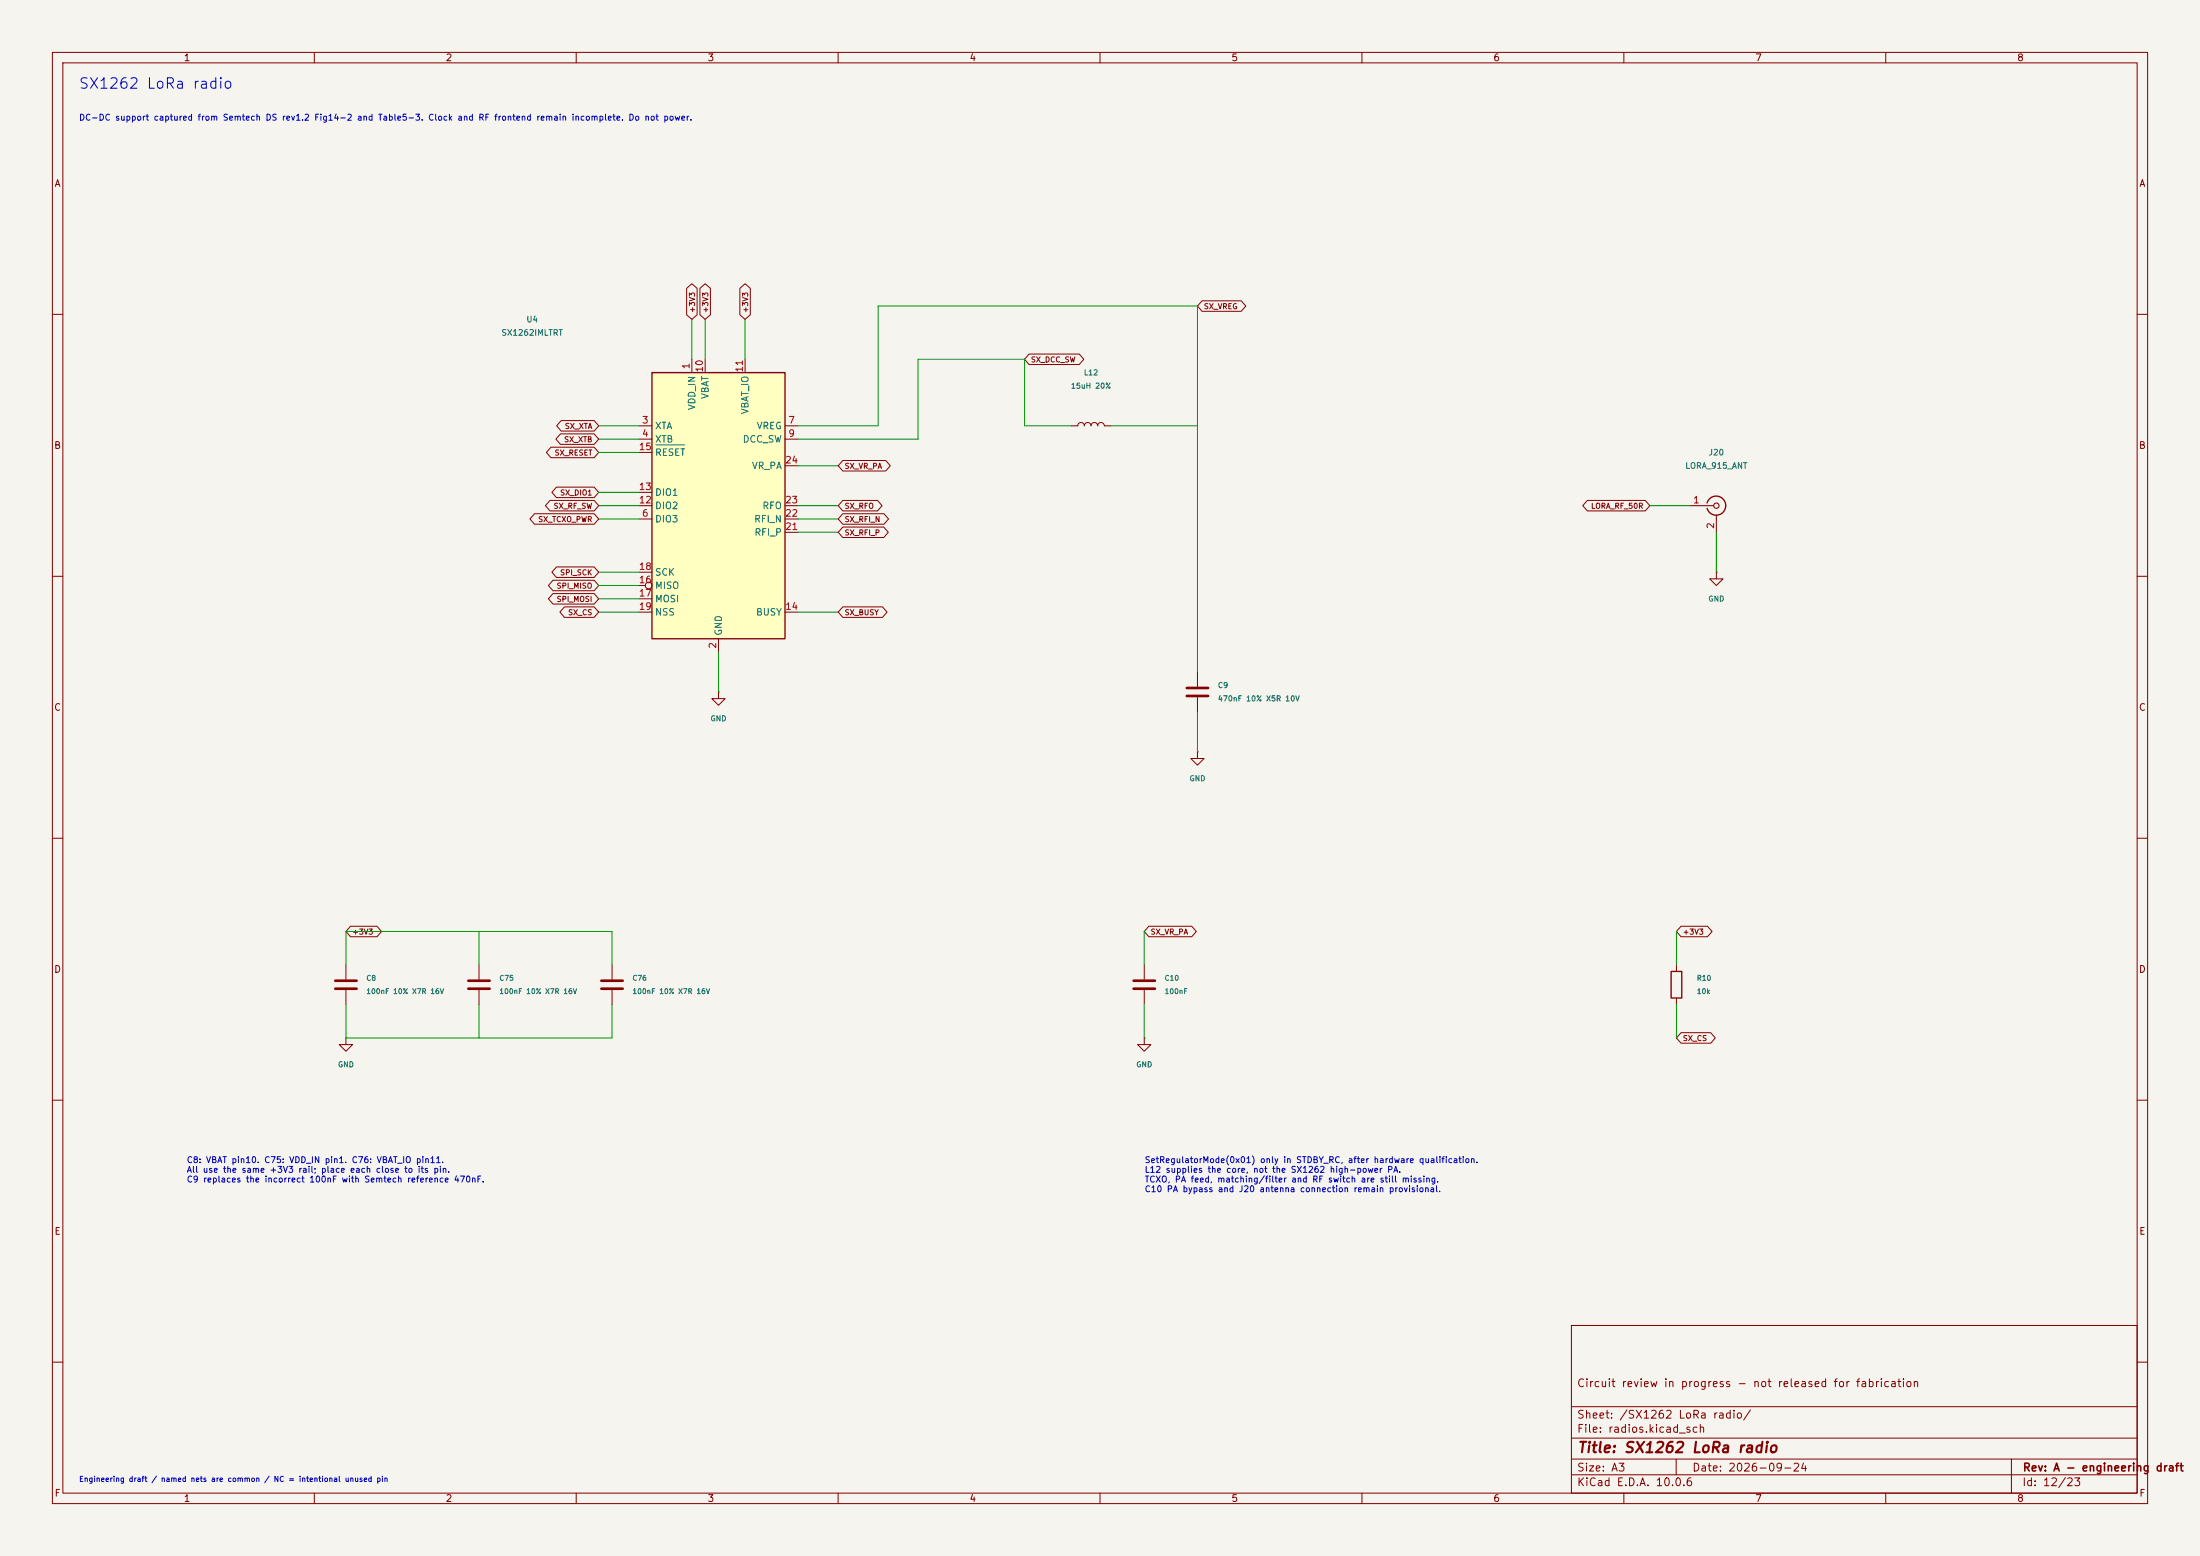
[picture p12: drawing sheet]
(kicad_sch
 (version 20250114)
 (generator "eeschema")
 (paper "A3")
 (title_block
  (title "SX1262 LoRa radio")
  (date "2026-09-24")
  (rev "A - engineering draft")
  (comment 1 "Circuit review in progress - not released for fabrication"))
 (lib_symbols
  (symbol "RF:SX1262IMLTRT" (exclude_from_sim no) (in_bom yes) (on_board yes)
   (in_pos_files yes)
   (duplicate_pin_numbers_are_jumpers no)
   (property "Reference" "U" (at 13.97 24.13 0) (show_name no) (do_not_autoplace no) (effects (font (size 1.27 1.27)) (justify left)))
   (property "Value" "SX1262IMLTRT" (at 13.97 21.59 0) (show_name no) (do_not_autoplace no) (effects (font (size 1.27 1.27)) (justify left)))
   (property "Footprint" "Package_DFN_QFN:QFN-24-1EP_4x4mm_P0.5mm_EP2.6x2.6mm" (at 1.27 -31.75 0) (show_name no) (do_not_autoplace no) (hide yes) (effects (font (size 1.27 1.27))))
   (property "Datasheet" "https://semtech.file.force.com/sfc/dist/version/download/?oid=00DE0000000JelG&ids=0682R00000IjPWSQA3&d=%2Fa%2F2R000000Un7F%2FyT.fKdAr9ZAo3cJLc4F2cBdUsMftpT2vsOICP7NmvMo" (at 1.27 -29.21 0) (show_name no) (do_not_autoplace no) (hide yes) (effects (font (size 1.27 1.27))))
   (property "Description" "150 MHz to 960 MHz Low Power Long Range Transceiver, 22dBm output power, spreading factor from 5 to 12, LoRA, QFN-24" (at 0 0 0) (show_name no) (do_not_autoplace no) (hide yes) (effects (font (size 1.27 1.27))))
   (symbol "SX1262IMLTRT_0_1"
    (rectangle (start -12.7 25.4) (end 12.7 -25.4) (stroke (width 0.254) (type default)) (fill (type background))))
   (symbol "SX1262IMLTRT_1_1"
    (pin power_in line (at -5.08 27.94 270) (length 2.54) (name "VDD_IN" (effects (font (size 1.27 1.27)))) (number "1" (effects (font (size 1.27 1.27)))))
    (pin power_in line (at 0 -27.94 90) (length 2.54) (name "GND" (effects (font (size 1.27 1.27)))) (number "2" (effects (font (size 1.27 1.27)))))
    (pin bidirectional line (at -15.24 15.24 0) (length 2.54) (name "XTA" (effects (font (size 1.27 1.27)))) (number "3" (effects (font (size 1.27 1.27)))))
    (pin bidirectional line (at -15.24 12.7 0) (length 2.54) (name "XTB" (effects (font (size 1.27 1.27)))) (number "4" (effects (font (size 1.27 1.27)))))
    (pin passive line (at 0 -27.94 90) (length 2.54) (hide yes) (name "GND" (effects (font (size 1.27 1.27)))) (number "5" (effects (font (size 1.27 1.27)))))
    (pin bidirectional line (at -15.24 -2.54 0) (length 2.54) (name "DIO3" (effects (font (size 1.27 1.27)))) (number "6" (effects (font (size 1.27 1.27)))))
    (pin power_out line (at 15.24 15.24 180) (length 2.54) (name "VREG" (effects (font (size 1.27 1.27)))) (number "7" (effects (font (size 1.27 1.27)))))
    (pin passive line (at 0 -27.94 90) (length 2.54) (hide yes) (name "GND" (effects (font (size 1.27 1.27)))) (number "8" (effects (font (size 1.27 1.27)))))
    (pin power_out line (at 15.24 12.7 180) (length 2.54) (name "DCC_SW" (effects (font (size 1.27 1.27)))) (number "9" (effects (font (size 1.27 1.27)))))
    (pin power_in line (at -2.54 27.94 270) (length 2.54) (name "VBAT" (effects (font (size 1.27 1.27)))) (number "10" (effects (font (size 1.27 1.27)))))
    (pin power_in line (at 5.08 27.94 270) (length 2.54) (name "VBAT_IO" (effects (font (size 1.27 1.27)))) (number "11" (effects (font (size 1.27 1.27)))))
    (pin bidirectional line (at -15.24 0 0) (length 2.54) (name "DIO2" (effects (font (size 1.27 1.27)))) (number "12" (effects (font (size 1.27 1.27)))))
    (pin bidirectional line (at -15.24 2.54 0) (length 2.54) (name "DIO1" (effects (font (size 1.27 1.27)))) (number "13" (effects (font (size 1.27 1.27)))))
    (pin output line (at 15.24 -20.32 180) (length 2.54) (name "BUSY" (effects (font (size 1.27 1.27)))) (number "14" (effects (font (size 1.27 1.27)))))
    (pin input line (at -15.24 10.16 0) (length 2.54) (name "~{RESET}" (effects (font (size 1.27 1.27)))) (number "15" (effects (font (size 1.27 1.27)))))
    (pin tri_state inverted (at -15.24 -15.24 0) (length 2.54) (name "MISO" (effects (font (size 1.27 1.27)))) (number "16" (effects (font (size 1.27 1.27)))))
    (pin input line (at -15.24 -17.78 0) (length 2.54) (name "MOSI" (effects (font (size 1.27 1.27)))) (number "17" (effects (font (size 1.27 1.27)))))
    (pin input line (at -15.24 -12.7 0) (length 2.54) (name "SCK" (effects (font (size 1.27 1.27)))) (number "18" (effects (font (size 1.27 1.27)))))
    (pin input line (at -15.24 -20.32 0) (length 2.54) (name "NSS" (effects (font (size 1.27 1.27)))) (number "19" (effects (font (size 1.27 1.27)))))
    (pin passive line (at 0 -27.94 90) (length 2.54) (hide yes) (name "GND" (effects (font (size 1.27 1.27)))) (number "20" (effects (font (size 1.27 1.27)))))
    (pin input line (at 15.24 -5.08 180) (length 2.54) (name "RFI_P" (effects (font (size 1.27 1.27)))) (number "21" (effects (font (size 1.27 1.27)))))
    (pin input line (at 15.24 -2.54 180) (length 2.54) (name "RFI_N" (effects (font (size 1.27 1.27)))) (number "22" (effects (font (size 1.27 1.27)))))
    (pin output line (at 15.24 0 180) (length 2.54) (name "RFO" (effects (font (size 1.27 1.27)))) (number "23" (effects (font (size 1.27 1.27)))))
    (pin power_out line (at 15.24 7.62 180) (length 2.54) (name "VR_PA" (effects (font (size 1.27 1.27)))) (number "24" (effects (font (size 1.27 1.27)))))
    (pin passive line (at 0 -27.94 90) (length 2.54) (hide yes) (name "GND" (effects (font (size 1.27 1.27)))) (number "25" (effects (font (size 1.27 1.27))))))
   (embedded_fonts no))
  (symbol "Connector:Conn_Coaxial"
   (pin_names
    (offset 1.016) (hide yes)) (exclude_from_sim no) (in_bom yes) (on_board yes)
   (in_pos_files yes)
   (duplicate_pin_numbers_are_jumpers no)
   (property "Reference" "J" (at 0.254 3.048 0) (show_name no) (do_not_autoplace no) (effects (font (size 1.27 1.27))))
   (property "Value" "Conn_Coaxial" (at 2.921 0 90) (show_name no) (do_not_autoplace no) (effects (font (size 1.27 1.27))))
   (property "Footprint" "" (at 0 0 0) (show_name no) (do_not_autoplace no) (hide yes) (effects (font (size 1.27 1.27))))
   (property "Datasheet" "" (at 0 0 0) (show_name no) (do_not_autoplace no) (hide yes) (effects (font (size 1.27 1.27))))
   (property "Description" "coaxial connector (BNC, SMA, SMB, SMC, Cinch/RCA, LEMO, ...)" (at 0 0 0) (show_name no) (do_not_autoplace no) (hide yes) (effects (font (size 1.27 1.27))))
   (symbol "Conn_Coaxial_0_1"
    (polyline (pts (xy -2.54 0) (xy -0.508 0)) (stroke (width 0) (type default)) (fill (type none)))
    (arc (start 1.778 0) (mid 0.222 -1.8079) (end -1.778 -0.508) (stroke (width 0.254) (type default)) (fill (type none)))
    (arc (start -1.778 0.508) (mid 0.2221 1.8084) (end 1.778 0) (stroke (width 0.254) (type default)) (fill (type none)))
    (circle (center 0 0) (radius 0.508) (stroke (width 0.2032) (type default)) (fill (type none)))
    (polyline (pts (xy 0 -2.54) (xy 0 -1.778)) (stroke (width 0) (type default)) (fill (type none))))
   (symbol "Conn_Coaxial_1_1"
    (pin passive line (at -5.08 0 0) (length 2.54) (name "In" (effects (font (size 1.27 1.27)))) (number "1" (effects (font (size 1.27 1.27)))))
    (pin passive line (at 0 -5.08 90) (length 2.54) (name "Ext" (effects (font (size 1.27 1.27)))) (number "2" (effects (font (size 1.27 1.27))))))
   (embedded_fonts no))
  (symbol "Device:L"
   (pin_numbers (hide yes))
   (pin_names
    (offset 1.016) (hide yes)) (exclude_from_sim no) (in_bom yes) (on_board yes)
   (in_pos_files yes)
   (duplicate_pin_numbers_are_jumpers no)
   (property "Reference" "L" (at -1.27 0 90) (show_name no) (do_not_autoplace no) (effects (font (size 1.27 1.27))))
   (property "Value" "L" (at 1.905 0 90) (show_name no) (do_not_autoplace no) (effects (font (size 1.27 1.27))))
   (property "Footprint" "" (at 0 0 0) (show_name no) (do_not_autoplace no) (hide yes) (effects (font (size 1.27 1.27))))
   (property "Datasheet" "" (at 0 0 0) (show_name no) (do_not_autoplace no) (hide yes) (effects (font (size 1.27 1.27))))
   (property "Description" "Inductor" (at 0 0 0) (show_name no) (do_not_autoplace no) (hide yes) (effects (font (size 1.27 1.27))))
   (symbol "L_0_1"
    (arc (start 0 2.54) (mid 0.6323 1.905) (end 0 1.27) (stroke (width 0) (type default)) (fill (type none)))
    (arc (start 0 1.27) (mid 0.6323 0.635) (end 0 0) (stroke (width 0) (type default)) (fill (type none)))
    (arc (start 0 0) (mid 0.6323 -0.635) (end 0 -1.27) (stroke (width 0) (type default)) (fill (type none)))
    (arc (start 0 -1.27) (mid 0.6323 -1.905) (end 0 -2.54) (stroke (width 0) (type default)) (fill (type none))))
   (symbol "L_1_1"
    (pin passive line (at 0 3.81 270) (length 1.27) (name "1" (effects (font (size 1.27 1.27)))) (number "1" (effects (font (size 1.27 1.27)))))
    (pin passive line (at 0 -3.81 90) (length 1.27) (name "2" (effects (font (size 1.27 1.27)))) (number "2" (effects (font (size 1.27 1.27))))))
   (embedded_fonts no))
  (symbol "Device:C"
   (pin_numbers (hide yes))
   (pin_names
    (offset 0.254)) (exclude_from_sim no) (in_bom yes) (on_board yes)
   (in_pos_files yes)
   (duplicate_pin_numbers_are_jumpers no)
   (property "Reference" "C" (at 0.635 2.54 0) (show_name no) (do_not_autoplace no) (effects (font (size 1.27 1.27)) (justify left)))
   (property "Value" "C" (at 0.635 -2.54 0) (show_name no) (do_not_autoplace no) (effects (font (size 1.27 1.27)) (justify left)))
   (property "Footprint" "" (at 0.9652 -3.81 0) (show_name no) (do_not_autoplace no) (hide yes) (effects (font (size 1.27 1.27))))
   (property "Datasheet" "" (at 0 0 0) (show_name no) (do_not_autoplace no) (hide yes) (effects (font (size 1.27 1.27))))
   (property "Description" "Unpolarized capacitor" (at 0 0 0) (show_name no) (do_not_autoplace no) (hide yes) (effects (font (size 1.27 1.27))))
   (symbol "C_0_1"
    (polyline (pts (xy -2.032 0.762) (xy 2.032 0.762)) (stroke (width 0.508) (type default)) (fill (type none)))
    (polyline (pts (xy -2.032 -0.762) (xy 2.032 -0.762)) (stroke (width 0.508) (type default)) (fill (type none))))
   (symbol "C_1_1"
    (pin passive line (at 0 3.81 270) (length 2.794) (name "" (effects (font (size 1.27 1.27)))) (number "1" (effects (font (size 1.27 1.27)))))
    (pin passive line (at 0 -3.81 90) (length 2.794) (name "" (effects (font (size 1.27 1.27)))) (number "2" (effects (font (size 1.27 1.27))))))
   (embedded_fonts no))
  (symbol "power:GND"
   (power global)
   (pin_numbers (hide yes))
   (pin_names
    (offset 0) (hide yes)) (exclude_from_sim no) (in_bom yes) (on_board yes)
   (in_pos_files yes)
   (duplicate_pin_numbers_are_jumpers no)
   (property "Reference" "#PWR" (at 0 -6.35 0) (show_name no) (do_not_autoplace no) (hide yes) (effects (font (size 1.27 1.27))))
   (property "Value" "GND" (at 0 -3.81 0) (show_name no) (do_not_autoplace no) (effects (font (size 1.27 1.27))))
   (property "Footprint" "" (at 0 0 0) (show_name no) (do_not_autoplace no) (hide yes) (effects (font (size 1.27 1.27))))
   (property "Datasheet" "" (at 0 0 0) (show_name no) (do_not_autoplace no) (hide yes) (effects (font (size 1.27 1.27))))
   (property "Description" "Power symbol creates a global label with name \"GND\" , ground" (at 0 0 0) (show_name no) (do_not_autoplace no) (hide yes) (effects (font (size 1.27 1.27))))
   (symbol "GND_0_1"
    (polyline (pts (xy 0 0) (xy 0 -1.27) (xy 1.27 -1.27) (xy 0 -2.54) (xy -1.27 -1.27) (xy 0 -1.27)) (stroke (width 0) (type default)) (fill (type none))))
   (symbol "GND_1_1"
    (pin power_in line (at 0 0 270) (length 0) (name "" (effects (font (size 1.27 1.27)))) (number "1" (effects (font (size 1.27 1.27))))))
   (embedded_fonts no))
  (symbol "Device:R"
   (pin_numbers (hide yes))
   (pin_names
    (offset 0)) (exclude_from_sim no) (in_bom yes) (on_board yes)
   (in_pos_files yes)
   (duplicate_pin_numbers_are_jumpers no)
   (property "Reference" "R" (at 2.032 0 90) (show_name no) (do_not_autoplace no) (effects (font (size 1.27 1.27))))
   (property "Value" "R" (at 0 0 90) (show_name no) (do_not_autoplace no) (effects (font (size 1.27 1.27))))
   (property "Footprint" "" (at -1.778 0 90) (show_name no) (do_not_autoplace no) (hide yes) (effects (font (size 1.27 1.27))))
   (property "Datasheet" "" (at 0 0 0) (show_name no) (do_not_autoplace no) (hide yes) (effects (font (size 1.27 1.27))))
   (property "Description" "Resistor" (at 0 0 0) (show_name no) (do_not_autoplace no) (hide yes) (effects (font (size 1.27 1.27))))
   (symbol "R_0_1"
    (rectangle (start -1.016 -2.54) (end 1.016 2.54) (stroke (width 0.254) (type default)) (fill (type none))))
   (symbol "R_1_1"
    (pin passive line (at 0 3.81 270) (length 1.27) (name "" (effects (font (size 1.27 1.27)))) (number "1" (effects (font (size 1.27 1.27)))))
    (pin passive line (at 0 -3.81 90) (length 1.27) (name "" (effects (font (size 1.27 1.27)))) (number "2" (effects (font (size 1.27 1.27))))))
   (embedded_fonts no)))
 (text "SX1262 LoRa radio" (at 15 15 0) (effects (font (size 2 2)) (justify left top)))
 (text "DC-DC support captured from Semtech DS rev1.2 Fig14-2 and Table5-3. Clock and RF frontend remain incomplete. Do not power." (at 15 22 0) (effects (font (size 1.15 1.15)) (justify left top)))
 (text "Engineering draft / named nets are common / NC = intentional unused pin" (at 15 282 0) (effects (font (size 1 1)) (justify left top)))
 (symbol
  (lib_id "RF:SX1262IMLTRT") (at 137.16 96.52 0) (unit 1) (in_bom yes) (on_board yes) (dnp no)
  (property "Reference" "U4" (at 101.6 60.96 0) (effects (font (size 1.1 1.1))))
  (property "Value" "SX1262IMLTRT" (at 101.6 63.5 0) (effects (font (size 1.1 1.1))))
  (property "Footprint" "Package_DFN_QFN:QFN-24-1EP_4x4mm_P0.5mm_EP2.6x2.6mm" (at 137.16 96.52 0) (effects (font (size 1 1)) (hide yes))) (pin "1") (pin "2") (pin "3") (pin "4") (pin "5") (pin "6") (pin "7") (pin "8") (pin "9") (pin "10") (pin "11") (pin "12") (pin "13") (pin "14") (pin "15") (pin "16") (pin "17") (pin "18") (pin "19") (pin "20") (pin "21") (pin "22") (pin "23") (pin "24") (pin "25"))
 (symbol
  (lib_id "Connector:Conn_Coaxial") (at 327.66 96.52 0) (unit 1) (in_bom yes) (on_board yes) (dnp no)
  (property "Reference" "J20" (at 327.66 86.36 0) (effects (font (size 1.1 1.1))))
  (property "Value" "LORA_915_ANT" (at 327.66 88.9 0) (effects (font (size 1.1 1.1))))
  (property "Footprint" "Connector_Coaxial:U.FL_Hirose_U.FL-R-SMT-1_Vertical" (at 327.66 96.52 0) (effects (font (size 1.27 1.27)) (hide yes))) (pin "1") (pin "2"))
 (symbol
  (lib_id "Device:L") (at 208.28 81.28 90) (unit 1) (in_bom yes) (on_board yes) (dnp no)
  (property "Reference" "L12" (at 208.28 71.12 90) (effects (font (size 1 1))))
  (property "Value" "15uH 20%" (at 208.28 73.66 90) (effects (font (size 1 1))))
  (property "Footprint" "Inductor_SMD:L_TDK_MLZ2012_h1.25mm" (at 208.28 81.28 0) (effects (font (size 1 1)) (hide yes)))
  (property "MPN" "MLZ2012M150WT000" (at 208.28 81.28 0) (effects (font (size 1 1)) (hide yes))))
 (wire (pts (xy 152.4000 83.8200) (xy 175.2600 83.8200)) (stroke (width 0) (type default)))
 (wire (pts (xy 175.2600 83.8200) (xy 175.2600 68.5800)) (stroke (width 0) (type default)))
 (wire (pts (xy 175.2600 68.5800) (xy 195.5800 68.5800)) (stroke (width 0) (type default)))
 (wire (pts (xy 195.5800 68.5800) (xy 195.5800 81.2800)) (stroke (width 0) (type default)))
 (wire (pts (xy 195.5800 81.2800) (xy 204.4700 81.2800)) (stroke (width 0) (type default)))
 (wire (pts (xy 152.4000 81.2800) (xy 167.6400 81.2800)) (stroke (width 0) (type default)))
 (wire (pts (xy 167.6400 81.2800) (xy 167.6400 58.4200)) (stroke (width 0) (type default)))
 (wire (pts (xy 167.6400 58.4200) (xy 228.6000 58.4200)) (stroke (width 0) (type default)))
 (wire (pts (xy 228.6000 58.4200) (xy 228.6000 81.2800)) (stroke (width 0) (type default)))
 (wire (pts (xy 228.6000 81.2800) (xy 212.0900 81.2800)) (stroke (width 0) (type default)))
 (symbol
  (lib_id "Device:C") (at 228.6 132.08 0) (unit 1) (in_bom yes) (on_board yes) (dnp no)
  (property "Reference" "C9" (at 232.41 130.81 0) (effects (font (size 1 1)) (justify left)))
  (property "Value" "470nF 10% X5R 10V" (at 232.41 133.35000000000002 0) (effects (font (size 1 1)) (justify left)))
  (property "Footprint" "Capacitor_SMD:C_0402_1005Metric" (at 228.6 132.08 0) (effects (font (size 1 1)) (hide yes))) (pin "1") (pin "2")
  (property "MPN" "GRM155R61A474KE15D" (at 228.6 132.08 0) (effects (font (size 1 1)) (hide yes))))
 (wire (pts (xy 228.6000 128.2700) (xy 228.6000 81.2800)) (stroke (width 0) (type default)))
 (junction (at 228.6 81.28)
  (diameter 0) (color 0 0 0 0))
 (global_label "SX_VREG"
  (shape bidirectional) (at 228.6 58.42 0) (effects (font (size 1 1)) (justify left)))
 (global_label "SX_DCC_SW"
  (shape bidirectional) (at 195.58 68.58 0) (effects (font (size 1 1)) (justify left)))
 (wire (pts (xy 228.6000 135.8900) (xy 228.6000 143.5100)) (stroke (width 0) (type default)))
 (symbol
  (lib_id "power:GND") (at 228.6 143.51 0) (unit 1) (in_bom yes) (on_board yes) (dnp no)
  (property "Reference" "#PWR12018" (at 228.6 143.51 0) (effects (font (size 1 1)) (hide yes)))
  (property "Value" "GND" (at 228.6 148.59 0) (effects (font (size 1 1)))) (pin "1"))
 (symbol
  (lib_id "Device:C") (at 66.04 187.96 0) (unit 1) (in_bom yes) (on_board yes) (dnp no)
  (property "Reference" "C8" (at 69.85000000000001 186.69 0) (effects (font (size 0.95 0.95)) (justify left)))
  (property "Value" "100nF 10% X7R 16V" (at 69.85000000000001 189.23000000000002 0) (effects (font (size 0.95 0.95)) (justify left)))
  (property "Footprint" "Capacitor_SMD:C_0402_1005Metric" (at 66.04 187.96 0) (effects (font (size 1 1)) (hide yes))) (pin "1") (pin "2")
  (property "MPN" "GRM155R71C104KA88D" (at 66.04 187.96 0) (effects (font (size 1 1)) (hide yes))))
 (wire (pts (xy 66.0400 184.1500) (xy 66.0400 177.8000)) (stroke (width 0) (type default)))
 (wire (pts (xy 66.0400 191.7700) (xy 66.0400 198.1200)) (stroke (width 0) (type default)))
 (symbol
  (lib_id "Device:C") (at 91.44 187.96 0) (unit 1) (in_bom yes) (on_board yes) (dnp no)
  (property "Reference" "C75" (at 95.25 186.69 0) (effects (font (size 0.95 0.95)) (justify left)))
  (property "Value" "100nF 10% X7R 16V" (at 95.25 189.23000000000002 0) (effects (font (size 0.95 0.95)) (justify left)))
  (property "Footprint" "Capacitor_SMD:C_0402_1005Metric" (at 91.44 187.96 0) (effects (font (size 1 1)) (hide yes)))
  (property "MPN" "GRM155R71C104KA88D" (at 91.44 187.96 0) (effects (font (size 1 1)) (hide yes))))
 (wire (pts (xy 91.4400 184.1500) (xy 91.4400 177.8000)) (stroke (width 0) (type default)))
 (wire (pts (xy 91.4400 191.7700) (xy 91.4400 198.1200)) (stroke (width 0) (type default)))
 (wire (pts (xy 66.0400 177.8000) (xy 91.4400 177.8000)) (stroke (width 0) (type default)))
 (wire (pts (xy 66.0400 198.1200) (xy 91.4400 198.1200)) (stroke (width 0) (type default)))
 (symbol
  (lib_id "Device:C") (at 116.84 187.96 0) (unit 1) (in_bom yes) (on_board yes) (dnp no)
  (property "Reference" "C76" (at 120.65 186.69 0) (effects (font (size 0.95 0.95)) (justify left)))
  (property "Value" "100nF 10% X7R 16V" (at 120.65 189.23000000000002 0) (effects (font (size 0.95 0.95)) (justify left)))
  (property "Footprint" "Capacitor_SMD:C_0402_1005Metric" (at 116.84 187.96 0) (effects (font (size 1 1)) (hide yes)))
  (property "MPN" "GRM155R71C104KA88D" (at 116.84 187.96 0) (effects (font (size 1 1)) (hide yes))))
 (wire (pts (xy 116.8400 184.1500) (xy 116.8400 177.8000)) (stroke (width 0) (type default)))
 (wire (pts (xy 116.8400 191.7700) (xy 116.8400 198.1200)) (stroke (width 0) (type default)))
 (wire (pts (xy 91.4400 177.8000) (xy 116.8400 177.8000)) (stroke (width 0) (type default)))
 (wire (pts (xy 91.4400 198.1200) (xy 116.8400 198.1200)) (stroke (width 0) (type default)))
 (global_label "+3V3"
  (shape bidirectional) (at 66.04 177.8 0) (effects (font (size 1 1)) (justify left)))
 (symbol
  (lib_id "power:GND") (at 66.04 198.12 0) (unit 1) (in_bom yes) (on_board yes) (dnp no)
  (property "Reference" "#PWR12031" (at 66.04 198.12 0) (effects (font (size 1 1)) (hide yes)))
  (property "Value" "GND" (at 66.04 203.20000000000002 0) (effects (font (size 1 1)))) (pin "1"))
 (symbol
  (lib_id "Device:C") (at 218.44 187.96 0) (unit 1) (in_bom yes) (on_board yes) (dnp no)
  (property "Reference" "C10" (at 222.25 186.69 0) (effects (font (size 0.95 0.95)) (justify left)))
  (property "Value" "100nF" (at 222.25 189.23000000000002 0) (effects (font (size 0.95 0.95)) (justify left)))
  (property "Footprint" "Capacitor_SMD:C_0402_1005Metric" (at 218.44 187.96 0) (effects (font (size 1 1)) (hide yes))) (pin "1") (pin "2"))
 (wire (pts (xy 218.4400 184.1500) (xy 218.4400 177.8000)) (stroke (width 0) (type default)))
 (wire (pts (xy 218.4400 191.7700) (xy 218.4400 198.1200)) (stroke (width 0) (type default)))
 (global_label "SX_VR_PA"
  (shape bidirectional) (at 218.44 177.8 0) (effects (font (size 1 1)) (justify left)))
 (symbol
  (lib_id "power:GND") (at 218.44 198.12 0) (unit 1) (in_bom yes) (on_board yes) (dnp no)
  (property "Reference" "#PWR12036" (at 218.44 198.12 0) (effects (font (size 1 1)) (hide yes)))
  (property "Value" "GND" (at 218.44 203.20000000000002 0) (effects (font (size 1 1)))) (pin "1"))
 (symbol
  (lib_id "Device:R") (at 320.04 187.96 0) (unit 1) (in_bom yes) (on_board yes) (dnp no)
  (property "Reference" "R10" (at 323.85 186.69 0) (effects (font (size 0.95 0.95)) (justify left)))
  (property "Value" "10k" (at 323.85 189.23000000000002 0) (effects (font (size 0.95 0.95)) (justify left)))
  (property "Footprint" "Resistor_SMD:R_0402_1005Metric" (at 320.04 187.96 0) (effects (font (size 1 1)) (hide yes))) (pin "1") (pin "2"))
 (wire (pts (xy 320.0400 184.1500) (xy 320.0400 177.8000)) (stroke (width 0) (type default)))
 (wire (pts (xy 320.0400 191.7700) (xy 320.0400 198.1200)) (stroke (width 0) (type default)))
 (global_label "+3V3"
  (shape bidirectional) (at 320.04 177.8 0) (effects (font (size 1 1)) (justify left)))
 (global_label "SX_CS"
  (shape bidirectional) (at 320.04 198.12 0) (effects (font (size 1 1)) (justify left)))
 (text "C8: VBAT pin10. C75: VDD_IN pin1. C76: VBAT_IO pin11.\nAll use the same +3V3 rail; place each close to its pin.\nC9 replaces the incorrect 100nF with Semtech reference 470nF." (at 35.56 220.98 0) (effects (font (size 1.15 1.15)) (justify left top)))
 (text "SetRegulatorMode(0x01) only in STDBY_RC, after hardware qualification.\nL12 supplies the core, not the SX1262 high-power PA.\nTCXO, PA feed, matching/filter and RF switch are still missing.\nC10 PA bypass and J20 antenna connection remain provisional." (at 218.44 220.98 0) (effects (font (size 1.15 1.15)) (justify left top)))
 (wire (pts (xy 132.0800 68.5800) (xy 132.0800 60.9600)) (stroke (width 0) (type default)))
 (global_label "+3V3"
  (shape bidirectional) (at 132.08 60.96 270.0) (effects (font (size 1 1)) (justify left)))
 (wire (pts (xy 137.1600 124.4600) (xy 137.1600 132.0800)) (stroke (width 0) (type default)))
 (symbol
  (lib_id "power:GND") (at 137.16 132.08 0) (unit 1) (in_bom yes) (on_board yes) (dnp no)
  (property "Reference" "#PWR12047" (at 137.16 132.08 0) (effects (font (size 1 1)) (hide yes)))
  (property "Value" "GND" (at 137.16 137.16000000000003 0) (effects (font (size 1 1)))) (pin "1"))
 (wire (pts (xy 121.9200 81.2800) (xy 114.3000 81.2800)) (stroke (width 0) (type default)))
 (global_label "SX_XTA"
  (shape bidirectional) (at 114.3 81.28 0.0) (effects (font (size 1 1)) (justify right)))
 (wire (pts (xy 121.9200 83.8200) (xy 114.3000 83.8200)) (stroke (width 0) (type default)))
 (global_label "SX_XTB"
  (shape bidirectional) (at 114.3 83.82 0.0) (effects (font (size 1 1)) (justify right)))
 (wire (pts (xy 121.9200 99.0600) (xy 114.3000 99.0600)) (stroke (width 0) (type default)))
 (global_label "SX_TCXO_PWR"
  (shape bidirectional) (at 114.3 99.06 0.0) (effects (font (size 1 1)) (justify right)))
 (wire (pts (xy 134.6200 68.5800) (xy 134.6200 60.9600)) (stroke (width 0) (type default)))
 (global_label "+3V3"
  (shape bidirectional) (at 134.62 60.96 270.0) (effects (font (size 1 1)) (justify left)))
 (wire (pts (xy 142.2400 68.5800) (xy 142.2400 60.9600)) (stroke (width 0) (type default)))
 (global_label "+3V3"
  (shape bidirectional) (at 142.24 60.96 270.0) (effects (font (size 1 1)) (justify left)))
 (wire (pts (xy 121.9200 96.5200) (xy 114.3000 96.5200)) (stroke (width 0) (type default)))
 (global_label "SX_RF_SW"
  (shape bidirectional) (at 114.3 96.52 0.0) (effects (font (size 1 1)) (justify right)))
 (wire (pts (xy 121.9200 93.9800) (xy 114.3000 93.9800)) (stroke (width 0) (type default)))
 (global_label "SX_DIO1"
  (shape bidirectional) (at 114.3 93.98 0.0) (effects (font (size 1 1)) (justify right)))
 (wire (pts (xy 152.4000 116.8400) (xy 160.0200 116.8400)) (stroke (width 0) (type default)))
 (global_label "SX_BUSY"
  (shape bidirectional) (at 160.02 116.84 180.0) (effects (font (size 1 1)) (justify left)))
 (wire (pts (xy 121.9200 86.3600) (xy 114.3000 86.3600)) (stroke (width 0) (type default)))
 (global_label "SX_RESET"
  (shape bidirectional) (at 114.3 86.36 0.0) (effects (font (size 1 1)) (justify right)))
 (wire (pts (xy 121.9200 111.7600) (xy 114.3000 111.7600)) (stroke (width 0) (type default)))
 (global_label "SPI_MISO"
  (shape bidirectional) (at 114.3 111.76 0.0) (effects (font (size 1 1)) (justify right)))
 (wire (pts (xy 121.9200 114.3000) (xy 114.3000 114.3000)) (stroke (width 0) (type default)))
 (global_label "SPI_MOSI"
  (shape bidirectional) (at 114.3 114.3 0.0) (effects (font (size 1 1)) (justify right)))
 (wire (pts (xy 121.9200 109.2200) (xy 114.3000 109.2200)) (stroke (width 0) (type default)))
 (global_label "SPI_SCK"
  (shape bidirectional) (at 114.3 109.22 0.0) (effects (font (size 1 1)) (justify right)))
 (wire (pts (xy 121.9200 116.8400) (xy 114.3000 116.8400)) (stroke (width 0) (type default)))
 (global_label "SX_CS"
  (shape bidirectional) (at 114.3 116.84 0.0) (effects (font (size 1 1)) (justify right)))
 (wire (pts (xy 152.4000 101.6000) (xy 160.0200 101.6000)) (stroke (width 0) (type default)))
 (global_label "SX_RFI_P"
  (shape bidirectional) (at 160.02 101.6 180.0) (effects (font (size 1 1)) (justify left)))
 (wire (pts (xy 152.4000 99.0600) (xy 160.0200 99.0600)) (stroke (width 0) (type default)))
 (global_label "SX_RFI_N"
  (shape bidirectional) (at 160.02 99.06 180.0) (effects (font (size 1 1)) (justify left)))
 (wire (pts (xy 152.4000 96.5200) (xy 160.0200 96.5200)) (stroke (width 0) (type default)))
 (global_label "SX_RFO"
  (shape bidirectional) (at 160.02 96.52 180.0) (effects (font (size 1 1)) (justify left)))
 (wire (pts (xy 152.4000 88.9000) (xy 160.0200 88.9000)) (stroke (width 0) (type default)))
 (global_label "SX_VR_PA"
  (shape bidirectional) (at 160.02 88.9 180.0) (effects (font (size 1 1)) (justify left)))
 (wire (pts (xy 322.5800 96.5200) (xy 314.9600 96.5200)) (stroke (width 0) (type default)))
 (global_label "LORA_RF_50R"
  (shape bidirectional) (at 314.96 96.52 0.0) (effects (font (size 1 1)) (justify right)))
 (wire (pts (xy 327.6600 101.6000) (xy 327.6600 109.2200)) (stroke (width 0) (type default)))
 (symbol
  (lib_id "power:GND") (at 327.66 109.22 0) (unit 1) (in_bom yes) (on_board yes) (dnp no)
  (property "Reference" "#PWR12086" (at 327.66 109.22 0) (effects (font (size 1 1)) (hide yes)))
  (property "Value" "GND" (at 327.66 114.3 0) (effects (font (size 1 1)))) (pin "1")))
